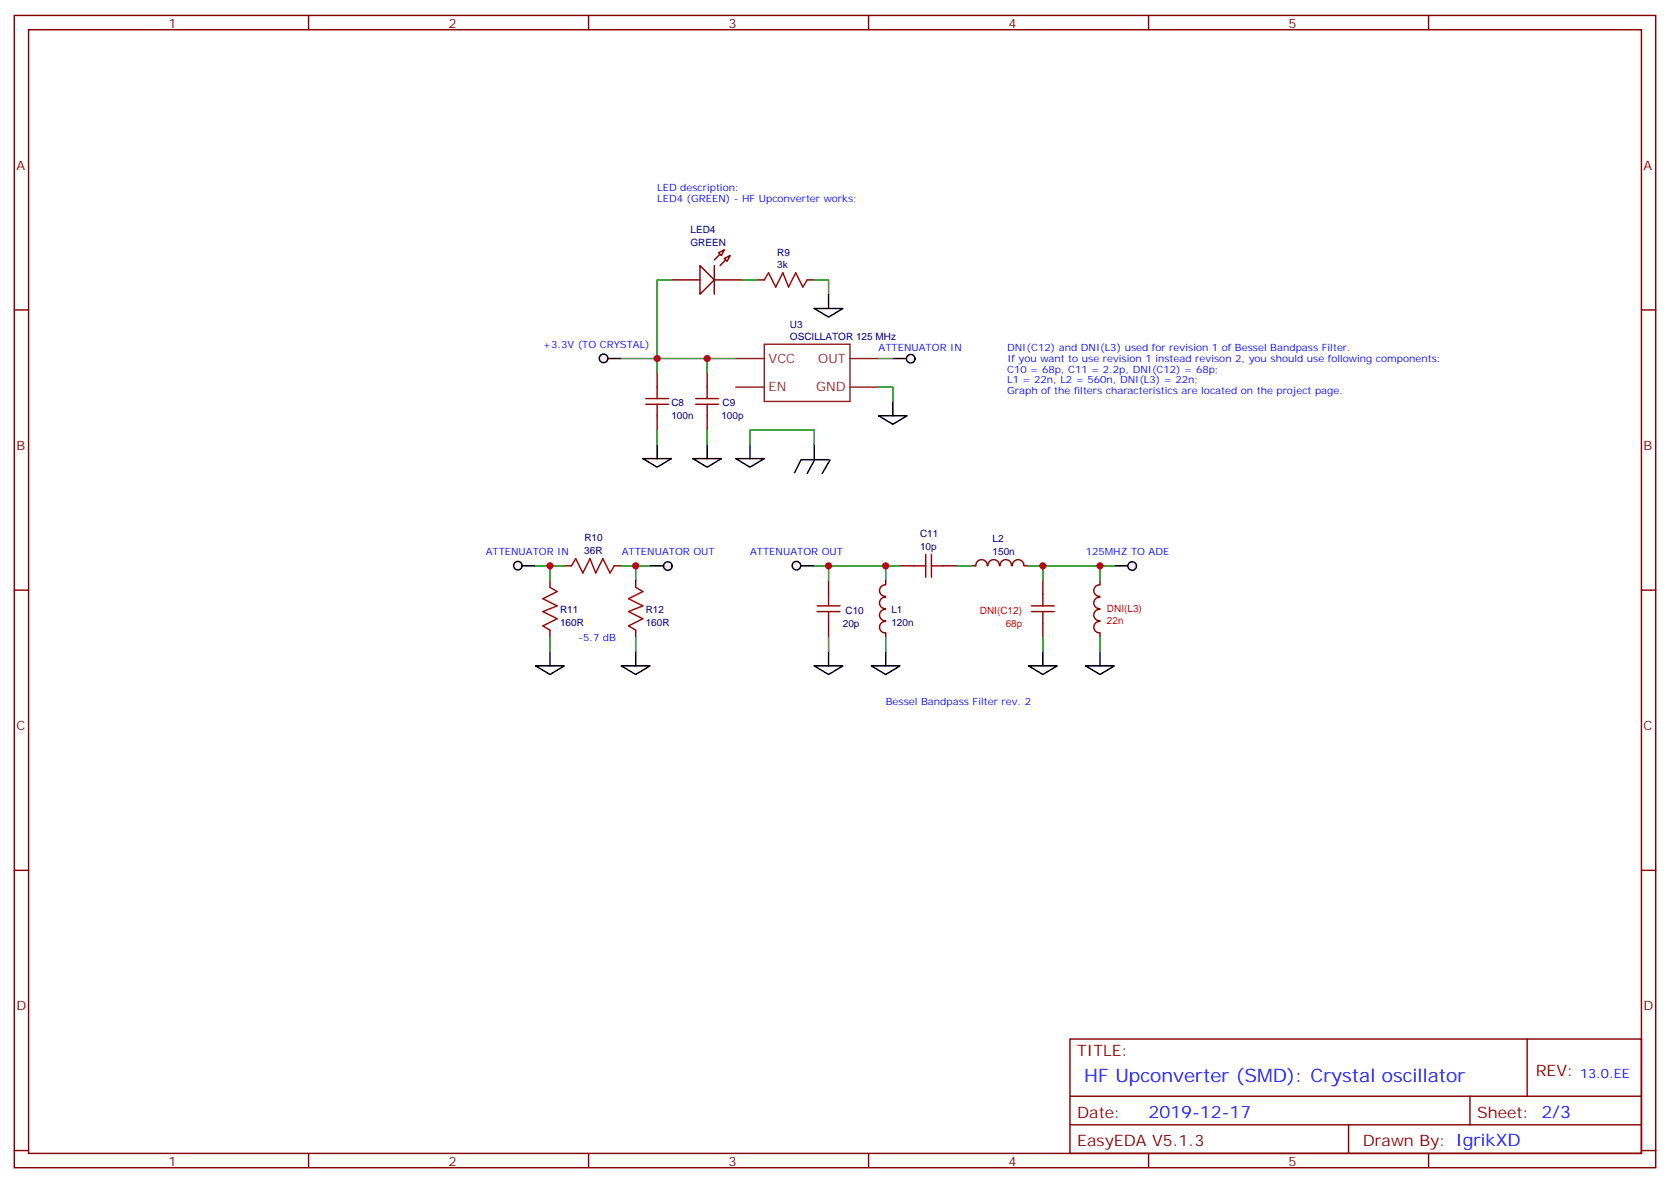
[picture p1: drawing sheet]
<svg xmlns="http://www.w3.org/2000/svg" width="412mm" height="292mm" viewBox="0 0 412 292" stroke-linecap="round" stroke-linejoin="round" font-family="sans-serif">
<g fill="none" stroke="#870000" stroke-width=".35">
<path d="M3.5 3.8h405.4v284.3h-405.4zM7.1 7.3h398.2v277.3h-398.2zM76.2 3.8v3.5M145.3 3.8v3.5M214.5 3.8v3.5M283.6 3.8v3.5M352.8 3.8v3.5M3.5 76.5h3.6M176.4 65.5v7.1M178.9 61.7l-2.5 2.4M180.3 63.1l-2.5 2.4M187 69.1h1.7"/>
<path d="M199.3 69.1h1.8M405.3 76.5h3.6M162.3 92v3.5M174.6 92v3.5M162.3 102.6v3.5M174.6 102.6v3.5M139.3 139.6h1.8M151.7 139.6h1.8M222.2 139.6h3.6M232.8 139.6h3.6M239.9 139.6h1M241 139.6a1.41 1.41 0 0 1 1.4-1.5 1.41 1.41 0 0 1 1.4 1.5"/>
<path d="M244 139.6a1.41 1.41 0 0 1 1.4-1.5 1.41 1.41 0 0 1 1.4 1.5M247 139.6a1.41 1.41 0 0 1 1.4-1.5 1.41 1.41 0 0 1 1.4 1.5M250 139.6a1.41 1.41 0 0 1 1.4-1.5 1.41 1.41 0 0 1 1.4 1.5M252.9 139.6h1.1M3.5 145.6h3.6M135.8 143.2v1.7M135.8 155.5v1.8M157 143.2v1.7M157 155.5v1.8M204.6 143.2v3.5M204.6 153.7v3.6M218.7 150.4a1.41 1.41 0 0 0-1.5 1.4 1.41 1.41 0 0 0 1.5 1.4"/>
<path d="M218.7 147.4a1.41 1.41 0 0 0-1.5 1.4 1.41 1.41 0 0 0 1.5 1.4M218.7 153.4a1.41 1.41 0 0 0-1.5 1.4 1.41 1.41 0 0 0 1.5 1.4M218.7 144.3a1.41 1.41 0 0 0-1.5 1.4 1.41 1.41 0 0 0 1.5 1.4M218.7 143.2v1M218.7 156.2v1.1M257.5 143.2v3.5M257.5 153.7v3.6M271.6 150.4a1.41 1.41 0 0 0-1.5 1.4 1.41 1.41 0 0 0 1.5 1.4M271.6 147.4a1.41 1.41 0 0 0-1.5 1.4 1.41 1.41 0 0 0 1.5 1.4M271.6 153.4a1.41 1.41 0 0 0-1.5 1.4 1.41 1.41 0 0 0 1.5 1.4v1.1M271.6 144.3a1.41 1.41 0 0 0-1.5 1.4 1.41 1.41 0 0 0 1.5 1.4M271.6 143.2v1"/>
<path d="M405.3 145.6h3.6M3.5 214.8h3.6M405.3 214.8h3.6M264.2 256.4h141.1v28.2h-141.1zM377.1 256.4v14.1M264.2 270.5h141.1M264.2 277.6h141.1M333 277.6v7M363 270.5v7.1M3.5 283.9h3.6M76.2 284.6v3.5M145.3 284.6v3.5"/>
<path d="M214.5 284.6v3.5M283.6 284.6v3.5M352.8 284.6v3.5M405.3 283.9h3.6"/>
</g>
<g fill="none" stroke="#a10000" stroke-width=".35">
<path d="M188.7 69.1l1.1-1.8 1.8 3.5 1.7-3.5 1.4 3.5 1.8-3.5 1.8 3.5 1-1.7M159.5 99.8h5.6M159.5 98.4h5.6M162.3 95.5v2.9M162.3 99.8v2.8M171.8 99.8h5.6M171.8 98.4h5.6M174.6 95.5v2.9M174.6 99.8v2.8M141.1 139.6l1.1-1.7 1.7 3.5 1.8-3.5 1.4 3.5 1.8-3.5 1.7 3.5 1.1-1.8M225.8 139.6h2.8M228.6 136.8v5.7"/>
<path d="M230 136.8v5.7M230 139.6h2.8M135.8 144.9l1.8 1.1-3.5 1.7 3.5 1.8-3.5 1.4 3.5 1.8-3.5 1.7 1.7 1.1M157 144.9l1.7 1.1-3.5 1.7 3.5 1.8-3.5 1.4 3.5 1.8-3.5 1.7 1.8 1.1M201.8 150.9h5.6M201.8 149.5h5.6M204.6 146.7v2.8M204.6 150.9v2.8M254.7 150.9h5.6M254.7 149.5h5.6M257.5 146.7v2.8M257.5 150.9v2.8"/>
</g>
<path d="M181.7 95.5h7M181.7 88.5h7M188.7 84.9h21.2v14.2h-21.2zM209.9 95.5h7.1M209.9 88.5h7.1" fill="none" stroke="#8c2424" stroke-width=".35"/>
<path d="M172.9 65.5l3.5 3.6-3.5 3.5z" fill="#fff" stroke="#870000" stroke-width=".35"/>
<g fill="#f0f0f0" stroke="#870000" stroke-width=".35">
<path d="M178.9 63.8l1.4-.7-.7 1.4z"/>
<path d="M177.4 62.4l1.5-.7-.7 1.4z"/>
</g>
<path d="M165.8 69.1h7.1M176.4 69.1h7" fill="none" stroke="#870000" stroke-width=".35"/>
<path d="M149.9 88.5h3.6" fill="none" stroke="#000" stroke-width=".35"/>
<circle cx="149" cy="88.4" r="1.06" fill="#f0f0f0" stroke="#000" stroke-width=".35"/>
<path d="M160.5 139.6h3.5" fill="none" stroke="#000" stroke-width=".35"/>
<circle cx="164.9" cy="139.7" r="1.06" fill="#f0f0f0" stroke="#000" stroke-width=".35"/>
<path d="M197.6 139.6h3.5" fill="none" stroke="#000" stroke-width=".35"/>
<circle cx="196.7" cy="139.6" r="1.06" fill="#f0f0f0" stroke="#000" stroke-width=".35"/>
<path d="M275.2 139.6h3.5" fill="none" stroke="#000" stroke-width=".35"/>
<circle cx="279.6" cy="139.7" r="1.06" fill="#f0f0f0" stroke="#000" stroke-width=".35"/>
<path d="M220.5 88.5h3.5" fill="none" stroke="#000" stroke-width=".35"/>
<circle cx="224.9" cy="88.5" r="1.06" fill="#f0f0f0" stroke="#000" stroke-width=".35"/>
<path d="M128.8 139.6h3.5" fill="none" stroke="#000" stroke-width=".35"/>
<circle cx="127.9" cy="139.6" r="1.06" fill="#f0f0f0" stroke="#000" stroke-width=".35"/>
<g fill="none" stroke="#000" stroke-width=".35">
<path d="M201.1 76.1h7l-3.5 2.1zM204.6 72.6v3.5M220.5 99.1v3.5M158.7 113.2h7.1l-3.5 2.1zM162.3 109.6v3.6M171.1 113.2h7.1l-3.6 2.1zM174.6 109.6v3.6M181.7 113.2h7l-3.5 2.1zM185.2 109.6v3.6M197.8 113.4l-1.7 3.2M197.9 113.4h6.8M201.1 109.6v3.6"/>
<path d="M201.2 113.4l-1.9 3.5M205 113.5l-2 3.4M217 102.6h7l-3.5 2.1zM132.3 164.3h7l-3.5 2.1zM135.8 160.8v3.5M153.5 164.3h7l-3.5 2.1zM157 160.8v3.5M201.1 164.3h7l-3.5 2.1zM204.6 160.8v3.5M215.2 164.3h7l-3.5 2.1zM218.7 160.8v3.5M254 164.3h7.1l-3.6 2.1z"/>
<path d="M257.5 160.8v3.5M268.1 164.3h7.1l-3.6 2.1zM271.6 160.8v3.5"/>
</g>
<g fill="none" stroke="#008700" stroke-width=".35">
<path d="M165.8 69.1h-3.5v19.4h-8.8M183.4 69.1h3.6M201.1 69.1h3.5v3.5M174.6 88.5h-12.3v3.5M181.7 88.5h-7.1v3.5M217 95.5h3.5v3.6M217 88.5h3.5M162.3 106.1v3.5M174.6 106.1v3.5M185.2 109.6v-3.5h15.9v3.5M132.3 139.6h3.5M139.3 139.6h-3.5v3.6"/>
<path d="M153.5 139.6h3.5v3.6M157 139.6h3.5M201.1 139.6h3.5M218.7 139.6h-14.1v3.6M222.2 139.6h-3.5v3.6M236.4 139.6h3.5M254 139.6h3.5v3.6M257.5 139.6h14.1v3.6M271.6 139.6h3.6M135.8 157.3v3.5M157 157.3v3.5M204.6 157.3v3.5"/>
<path d="M218.7 157.3v3.5M257.5 157.3v3.5M271.6 157.3v3.5"/>
</g>
<g fill="#c00">
<circle cx="157" cy="139.6" r=".88"/>
<circle cx="257.5" cy="139.6" r=".88"/>
<circle cx="218.7" cy="139.6" r=".88"/>
<circle cx="204.6" cy="139.6" r=".88"/>
<circle cx="271.6" cy="139.6" r=".88"/>
<circle cx="135.8" cy="139.6" r=".88"/>
<circle cx="174.6" cy="88.5" r=".88"/>
<circle cx="162.3" cy="88.5" r=".88"/>
</g>
<text font-size="4.6" fill="#00f" x="267.8" y="267">HF Upconverter (SMD): Crystal oscillator</text>
<text font-size="4.2" fill="#00f" x="283.6" y="275.8">2019-12-17</text>
<g font-size="3.9" fill="#800">
<text x="266" y="260.6">TITLE:</text>
<text x="379.2" y="265.6">REV:</text>
<text x="266" y="275.8">Date:</text>
<text x="364.8" y="275.8">Sheet: 2/3</text>
<text x="266" y="282.9">EasyEDA V5.1.3</text>
<text x="336.5" y="282.9">Drawn By: IgrikXD</text>
</g>
<g font-size="3.2" fill="#800">
<text x="41.6" y="6.8">1</text>
<text x="110.8" y="6.8">2</text>
<text x="179.9" y="6.8">3</text>
<text x="249.1" y="6.8">4</text>
<text x="318.2" y="6.8">5</text>
<text x="4.1" y="41.9">A</text>
<text x="405.9" y="41.9">A</text>
<text x="4.1" y="111.1">B</text>
<text x="405.9" y="111.1">B</text>
<text x="4.1" y="180.2">C</text>
<text x="405.9" y="180.2">C</text>
<text x="4.1" y="249.3">D</text>
<text x="405.9" y="249.3">D</text>
<text x="41.6" y="287.6">1</text>
<text x="110.8" y="287.6">2</text>
<text x="179.9" y="287.6">3</text>
<text x="249.1" y="287.6">4</text>
<text x="318.2" y="287.6">5</text>
</g>
<g font-size="3.2" fill="#8d2323">
<text x="189.8" y="89.5">VCC</text>
<text x="202.1" y="89.5">OUT</text>
<text x="189.8" y="96.6">EN</text>
<text x="201.6" y="96.6">GND</text>
</g>
<text font-size="3.2" fill="#00f" x="390.2" y="265.9">13.0.EE</text>
<g font-size="2.5" fill="#00f">
<text x="162.3" y="47.2">LED description:</text>
<text x="162.3" y="49.8">LED4 (GREEN) - HF Upconverter works;</text>
<text x="134.1" y="85.8">+3.3V (TO CRYSTAL)</text>
<text x="217" y="86.7">ATTENUATOR IN</text>
<text x="248.7" y="86.7">DNI(C12) and DNI(L3) used for revision 1 of Bessel Bandpass Filter.</text>
<text x="248.8" y="89.3">If you want to use revision 1 instead revison 2, you should use following components:</text>
<text x="248.7" y="92">C10 = 68p, C11 = 2.2p, DNI(C12) = 68p;</text>
<text x="248.7" y="94.6">L1 = 22n, L2 = 560n, DNI(L3) = 22n;</text>
<text x="248.7" y="97.3">Graph of the filters characteristics are located on the project page.</text>
<text x="119.9" y="136.9">ATTENUATOR IN</text>
<text x="153.6" y="136.9">ATTENUATOR OUT</text>
<text x="185.2" y="137">ATTENUATOR OUT</text>
<text x="268.1" y="136.9">125MHZ TO ADE</text>
<text x="142.9" y="158.1">-5.7 dB</text>
<text x="218.7" y="174">Bessel Bandpass Filter rev. 2</text>
</g>
<g font-size="2.5" fill="#000080">
<text x="170.5" y="57.4">LED4</text>
<text x="170.5" y="60.6">GREEN</text>
<text x="191.9" y="63.1">R9</text>
<text x="191.9" y="66.2">3k</text>
<text x="195.1" y="83.9">OSCILLATOR 125 MHz</text>
<text x="195.1" y="81">U3</text>
<text x="165.8" y="100.2">C8</text>
<text x="178.4" y="100.2">C9</text>
<text x="165.8" y="103.4">100n</text>
<text x="178.2" y="103.4">100p</text>
<text x="144.3" y="136.8">36R</text>
<text x="144.3" y="133.6">R10</text>
<text x="227.2" y="135.7">10p</text>
<text x="227.2" y="132.5">C11</text>
<text x="245.1" y="137">150n</text>
<text x="245.1" y="133.9">L2</text>
<text x="138.3" y="154.5">160R</text>
<text x="138.3" y="151.3">R11</text>
<text x="159.5" y="154.5">160R</text>
<text x="159.5" y="151.3">R12</text>
<text x="208.1" y="154.6">20p</text>
<text x="208.8" y="151.5">C10</text>
<text x="220.1" y="154.5">120n</text>
<text x="220.1" y="151.3">L1</text>
</g>
<g font-size="2.5" fill="#f00">
<text x="242" y="151.5">DNI(C12)</text>
<text x="248.4" y="154.6">68p</text>
<text x="273.4" y="154.1">22n</text>
<text x="273.4" y="151.1">DNI(L3)</text>
</g>
</svg>
